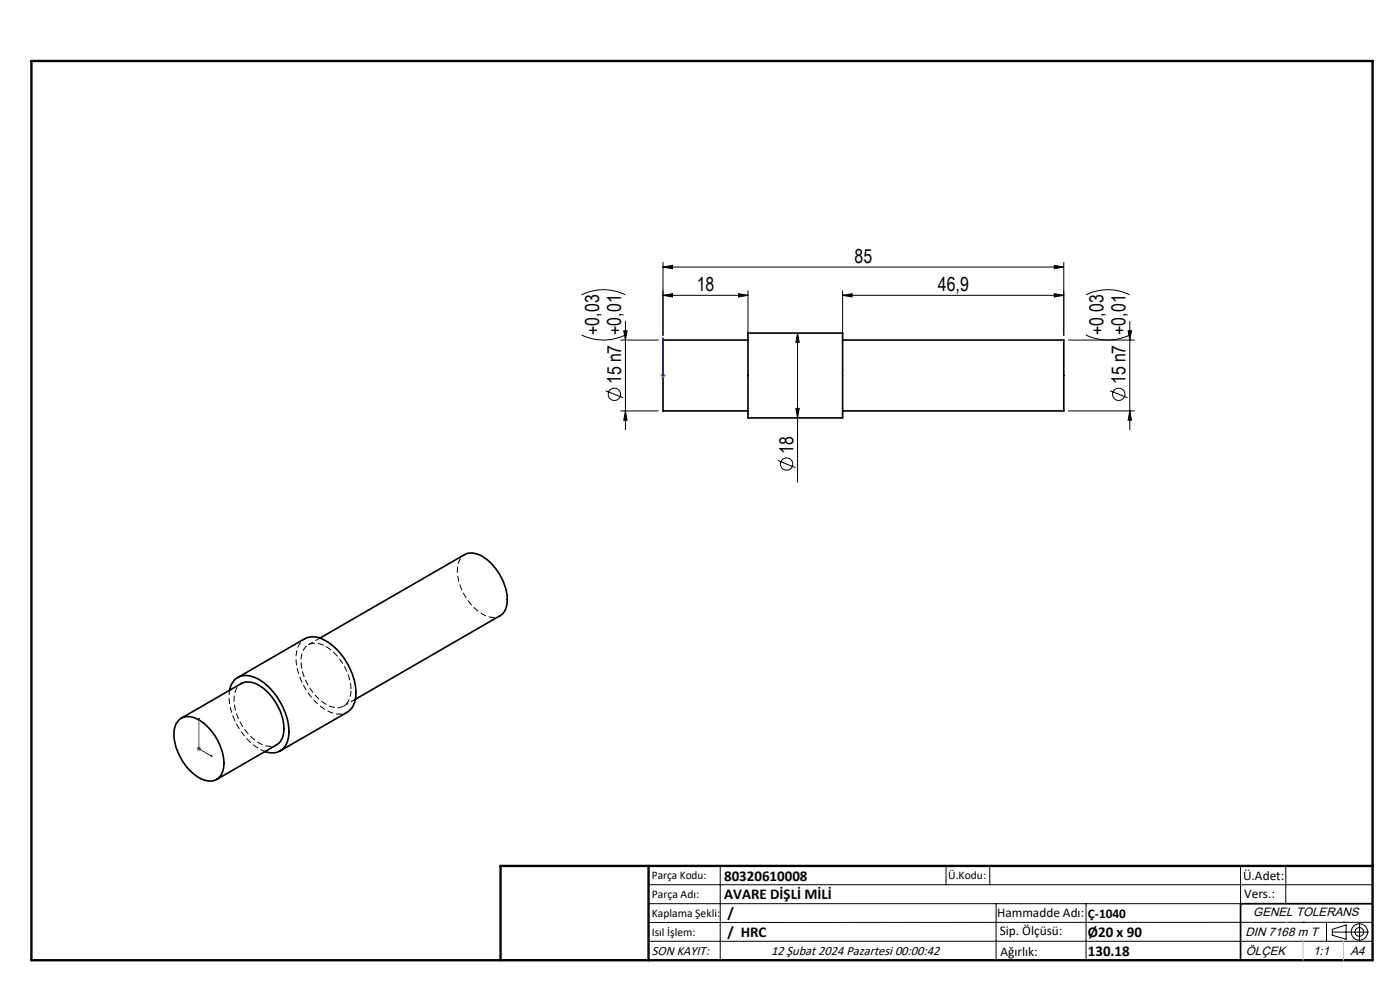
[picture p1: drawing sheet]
<svg xmlns="http://www.w3.org/2000/svg" width="297mm" height="210mm" viewBox="0 0 297 210" stroke-linecap="round" stroke-linejoin="round" font-family="sans-serif">
<path d="M158.7 70.7h20.1v17.9h-20.1zM158.7 72.1h-18v15.1h18M178.8 72.1h46.9v15.1h-46.9M67.9 135.4l30.7-17.8a4.4 4.4 0 0 1 4.8 1.2 10.9 10.9 0 0 1 4 10l-.5 1.2-.6 .5-30.9 17.8M37.8 152.9a3.1 3.1 0 0 1 4-.4 11.1 11.1 0 0 1 5.6 10.5 2.99 2.99 0 0 1-4.6 2.3 11.4 11.4 0 0 1-5.9-10.3l.4-1.4zM38.5 152.4l12.7-7.4a4.4 4.4 0 0 1 4.8 1.1 10.9 10.9 0 0 1 4 10l-.5 1.2-.8 .7-12.7 7.3M48.7 146.4a3.5 3.5 0 0 1 5.2-2.8 13.5 13.5 0 0 1 7.3 10.3 5.4 5.4 0 0 1-1.6 5.3 3.8 3.8 0 0 1-3.4 .2M50.4 143.7l14.2-8.2a4.4 4.4 0 0 1 4.5 .5 13.5 13.5 0 0 1 6.3 12.1 3.9 3.9 0 0 1-1.7 3l-14.3 8.2M291.2 191.7h-28v12M106.2 203.7h185" fill="none" stroke="#000" stroke-width=".35"/>
<path d="M98.6 117.6a4.4 4.4 0 0 0-1.4 4.9 11.3 11.3 0 0 0 6.2 8.2l1.4 .3 1.3-.4M64.7 135.5a5.1 5.1 0 0 0-1.8 5.4 13.7 13.7 0 0 0 7.3 10.2 3.9 3.9 0 0 0 3.5 0M51.2 145a4.4 4.4 0 0 0-1.4 4.9 11.3 11.3 0 0 0 6.2 8.2l1.4 .2 1.3-.3" fill="none" stroke="#000" stroke-width=".21" stroke-dasharray="1.3 .6" stroke-dashoffset=".7" stroke-linecap="butt"/>
<path d="M67.9 135.3l-2.5 1.5M48.7 146.4a13.3 13.3 0 0 0 7.5 13M72.9 149.8l2.5-1.5" fill="none" stroke="#000" stroke-width=".21" stroke-dasharray="1.3 .6" stroke-dashoffset=".2" stroke-linecap="butt"/>
<path d="M74.5 146.3a11.4 11.4 0 0 0-6.2-9.6 2.99 2.99 0 0 0-4.4 2.7 11.2 11.2 0 0 0 6.3 10.5 3 3 0 0 0 4.2-3l.1-.6" fill="none" stroke="#000" stroke-width=".21" stroke-dasharray="1.3 .6" stroke-dashoffset="-.2" stroke-linecap="butt"/>
<g fill="none" stroke="#000" stroke-width=".21">
<path d="M140.7 56.6l2-.3v.7zM140.7 55.7v15.4M140.7 56.6h85M223.7 56.3l2 .3-2 .4zM225.7 55.7v15.4M123.4 71a10.4 10.4 0 0 0 9.3 0M123.4 62.5a10.4 10.4 0 0 1 9.3 0M131.7 72.1h8M132.3 70.2h.7l-.3 1.9zM132.7 68.1v23M140.7 62.6l2-.3v.7zM140.7 62.6h18"/>
<path d="M156.7 62.3l2 .3-2 .4zM158.7 61.7v9.4M169.2 70.7v31.6M169.2 70.7l.3 1.9h-.7zM178.8 62.6l2-.3v.7zM178.8 62.6h46.9M178.8 61.7v9.4M223.7 62.3l2 .3-2 .4zM226.7 72.1h14M230.4 71a10.4 10.4 0 0 0 9.3 0M230.4 62.5a10.4 10.4 0 0 1 9.3 0M239.3 70.2h.7l-.3 1.9z"/>
<path d="M239.7 68.1v23M128.5 82.9l3.7 1.5M131.7 87.2h8M132.7 87.2l.3 1.9h-.7zM165 97.7l3.7 1.5M168.8 86.6h.7l-.3 2zM226.7 87.2h14M235.5 82.9l3.7 1.5M239.7 87.2l.3 1.9h-.7zM137.6 187.7h153.6M137.6 191.7h153.6M137.6 199.7h153.6"/>
<path d="M152.8 183.7v20M200.7 183.7v4M210 183.7v4M211.3 191.7v12M230.4 191.7v12M263.2 183.7v20M272.8 183.7v8M276.4 195.6h.1M281.4 195.6v4.1M282.6 197.7h7.8M282.6 197.1l3-.9v3l-3-.8zM285 195.6h.1"/>
<path d="M288.4 195.8v3.8M291.2 195.6l-153.6 .1"/>
<circle cx="130.3" cy="83.6" r="1.31"/>
<circle cx="166.9" cy="98.4" r="1.3"/>
<circle cx="237.3" cy="83.6" r="1.31"/>
<circle cx="288.4" cy="197.7" r="1.74"/>
<circle cx="288.4" cy="197.7" r=".93"/>
</g>
<path d="M140.7 79.5v.3zM140.7 71.6v.5v-.5M140.7 79.6h.1M140.7 71.6v8M42.2 152.3l.1 .4-.2-.1zM42.2 152.3v6.5l2.8 1.7M44.7 160.2l.3 .3-.3-.1z" fill="none" stroke="#00f" stroke-width=".21"/>
<path d="M140.2 79.6h1M140.3 79.3l.7 .7M140.7 79.2v.9M141 79.3l-.7 .7M41.7 158.8h1M41.8 158.5l.7 .7M42.2 158.4v.9M42.5 158.5l-.7 .7" fill="none" stroke="#808080" stroke-width=".21"/>
<path d="M6.7 12.9h284.5v190.8h-284.5zM137.6 183.7v20M291.2 183.7h-185v20" fill="none" stroke="#000" stroke-width=".5"/>
<path d="M272.8 195.6h.1M276.4 199.7v4M285 199.7v4" fill="none" stroke="#c0c0c0" stroke-width=".21"/>
<g fill="#00f">
<path d="M140.7 79.5v.3zM140.7 71.6v.5z"/>
<path d="M44.7 160.2l.3 .3-.3-.1zM42.2 152.3l.1 .4-.2-.1z"/>
</g>
<g fill="#000">
<path d="M140.7 56.6l2-.3v.7zM223.7 56.3l2 .3-2 .4z"/>
<path d="M132.3 70.2h.7l-.3 1.9zM132.7 87.2l.3 1.9h-.7zM169.2 70.7l.3 1.9h-.7zM168.8 86.6h.7l-.3 2zM239.3 70.2h.7l-.3 1.9zM239.7 87.2l.3 1.9h-.7z"/>
<path d="M156.7 62.3l2 .3-2 .4zM140.7 62.6l2-.3v.7zM223.7 62.3l2 .3-2 .4zM178.8 62.6l2-.3v.7z"/>
</g>
<g font-size="4.1">
<text x="181.3" y="55.7">85</text>
<text x="147.8" y="61.7">18</text>
<text x="199" y="61.7">46,9</text>
<text x="127.1" y="71" transform="rotate(-90 127.1 71)">+0,03</text>
<text x="131.8" y="71" transform="rotate(-90 131.8 71)">+0,01</text>
<text x="234.1" y="71" transform="rotate(-90 234.1 71)">+0,03</text>
<text x="238.8" y="71" transform="rotate(-90 238.8 71)">+0,01</text>
<text x="131.8" y="81.5" transform="rotate(-90 131.8 81.5)">15 n7</text>
<text x="238.8" y="81.5" transform="rotate(-90 238.8 81.5)">15 n7</text>
<text x="168.3" y="96.3" transform="rotate(-90 168.3 96.3)">18</text>
</g>
<g font-size="3.2">
<text x="153.6" y="190.8">AVARE DİŞLİ MİLİ</text>
<text x="153.6" y="186.8">80320610008</text>
<text x="154.3" y="194.8">/</text>
<text x="154.3" y="198.8">/ HRC</text>
<text x="230.8" y="198.7">Ø20 x 90</text>
<text x="230.8" y="202.8">130.18</text>
</g>
<g font-size="2.8">
<text x="263.7" y="186.7">Ü.Adet:</text>
<text x="263.9" y="190.5">Vers.:</text>
<text x="211.5" y="194.5">Hammadde Adı:</text>
<text x="230.8" y="194.7">Ç-1040</text>
<text x="138.3" y="202.6">SON KAYIT:</text>
<text x="163.6" y="202.6">12 Şubat 2024 Pazartesi 00:00:42</text>
<text x="212.1" y="198.4">Sip. Ölçüsü:</text>
<text x="212.2" y="202.7">Ağırlık:</text>
</g>
<g font-size="2.6">
<text x="265.9" y="194.4">GENEL TOLERANS</text>
<text x="264.2" y="198.5">DIN 7168 m T</text>
<text x="264.3" y="202.6">ÖLÇEK</text>
<text x="278.5" y="202.6">1:1</text>
<text x="286.5" y="202.6">A4</text>
</g>
<g font-size="2.5">
<text x="138.3" y="186.4">Parça Kodu:</text>
<text x="138.3" y="190.5">Parça Adı:</text>
<text x="201.2" y="186.5">Ü.Kodu:</text>
<text x="138.3" y="194.5">Kaplama Şekli:</text>
<text x="138.3" y="198.6">Isıl İşlem:</text>
</g>
</svg>
